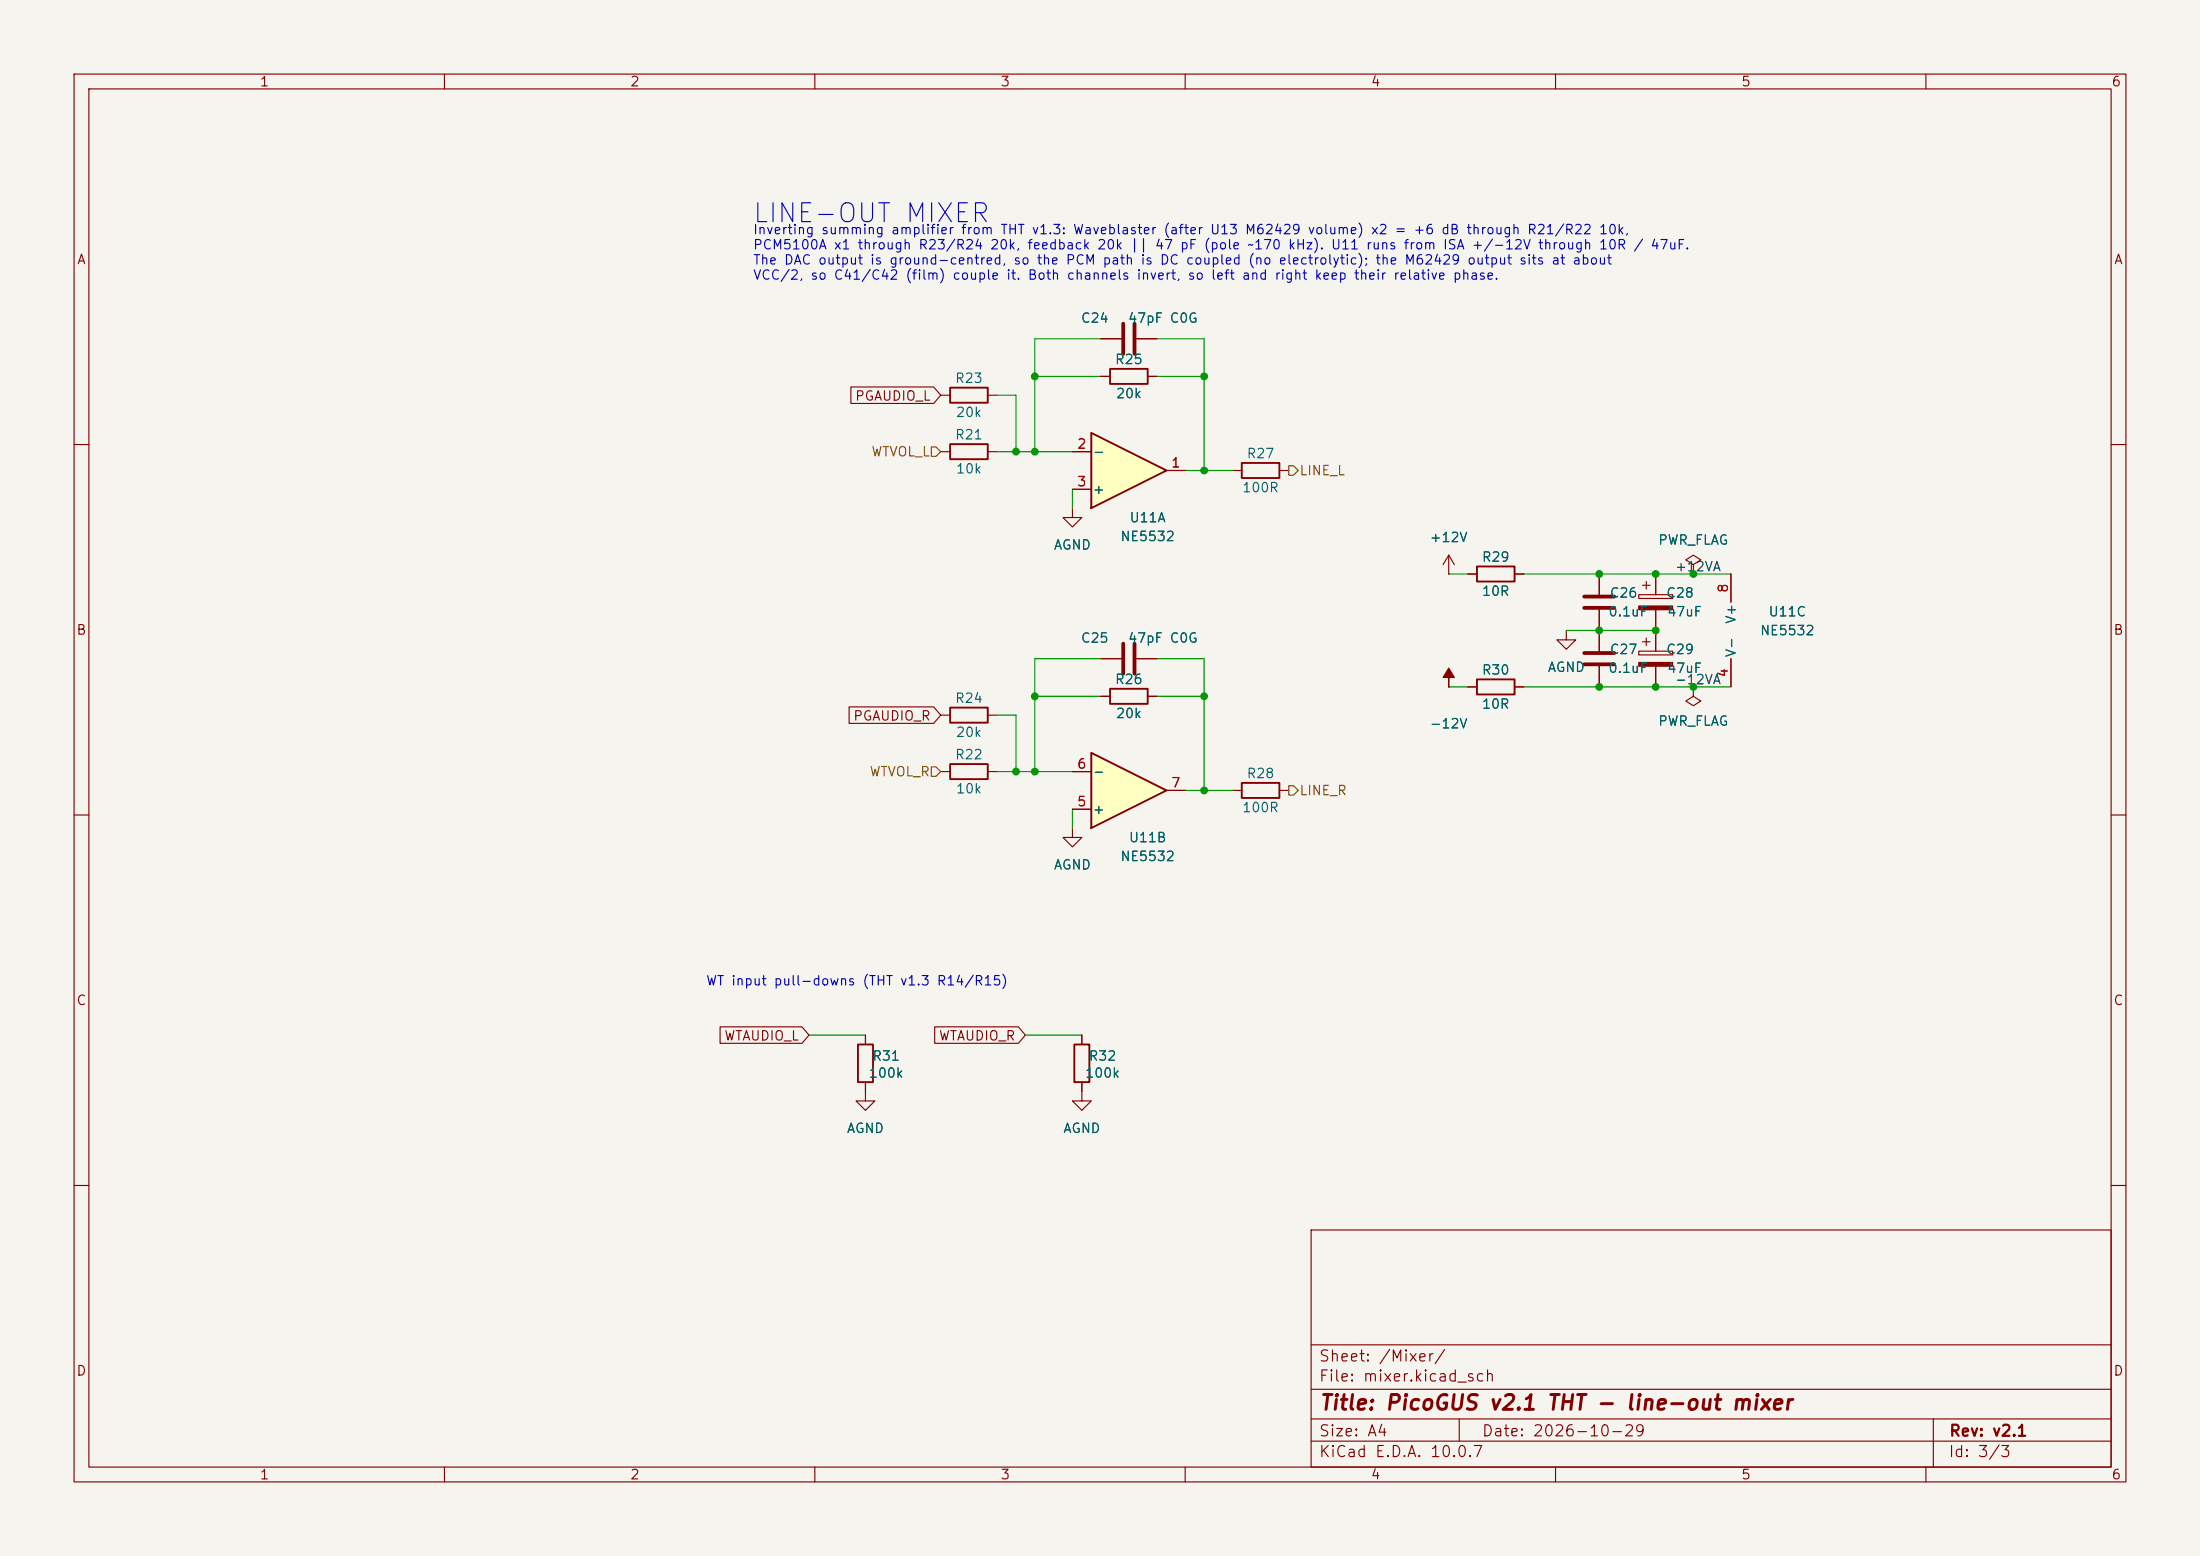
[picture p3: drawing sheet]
<svg xmlns="http://www.w3.org/2000/svg" width="297mm" height="210mm" viewBox="0 0 297 210" stroke-linecap="round" stroke-linejoin="round" font-family="sans-serif">
<path d="M0 0h297v210h-297z" fill="#f5f4ef" stroke="#f5f4ef" stroke-width=".14"/>
<g fill="none" stroke="#840000" stroke-width=".15">
<path d="M10 10h277v190h-277zM12 12h273v186h-273zM60 10v2M110 10v2M160 10v2M210 10v2M260 10v2M10 60h2M285 60h2M127 96.5h1.3M133.3 96.5h1.3M10 110h2"/>
<path d="M127 104.1h1.3M133.3 104.1h1.3M144.8 111.8v1.2h1.2l-1.2 1.3-1.3-1.3h1.3M166.4 106.7h1.2M172.7 106.7h1.3M285 110h2M116.8 139.7v1.3M146 139.7v1.3M116.8 146.1v2.5h1.3l-1.3 1.3-1.2-1.3h1.2M146 146.1v2.5h1.3l-1.3 1.3-1.2-1.3h1.2M10 160h2M177 166h108v32h-108z"/>
<path d="M285 160h2M60 198v2M110 198v2M160 198v2M177 194.5h108M177 191.5h108M177 187.5h108M177 181.5h108M197 191.5v3M210 198v2M260 198v2M261 191.5v6.5"/>
</g>
<path d="M128.3 95.5h5v2h-5zM128.3 103.1h5v2.1h-5zM167.6 105.7h5.1v2h-5.1zM115.8 141h2.1v5.1h-2.1zM145 141h2.1v5.1h-2.1z" fill="none" stroke="#840000" stroke-width=".25"/>
<path d="M147.3 101.6l10.2 5.1-10.2 5.1z" fill="#ffffc2"/>
<path d="M149.9 93h5v2h-5zM147.3 101.6l10.2 5.1-10.2 5.1z" fill="none" stroke="#840000" stroke-width=".25"/>
<path d="M148.6 94h1.3M148.6 88.9h2.8M153.4 88.9h2.8M154.9 94h1.3M195.6 92.7h.1M144.8 109.2h2.5M144.8 104.1h2.5M157.5 106.7h2.5" fill="none" stroke="#840000" stroke-width=".15"/>
<path d="M151.6 86.9v4M153.2 86.9v4" fill="none" stroke="#840000" stroke-width=".51"/>
<path d="M195.6 90.2l.7 1.2h-.7v1.3v-1.3h-.8z" fill="#840000" stroke="#840000" stroke-width=".15"/>
<path d="M147.3 58.4l10.2 5.1-10.2 5.1z" fill="#ffffc2"/>
<path d="M128.3 52.3h5v2.1h-5zM128.3 59.9h5v2.1h-5zM147.3 58.4l10.2 5.1-10.2 5.1zM149.9 49.8h5v2h-5zM167.6 62.5h5.1v2h-5.1zM199.4 76.5h5.1v2h-5.1zM199.4 91.7h5.1v2h-5.1z" fill="none" stroke="#840000" stroke-width=".25"/>
<g fill="none" stroke="#840000" stroke-width=".15">
<path d="M114.9 52.2h11.1l1 1.1-1 1.2h-11.1zM127 53.3h1.3M133.3 53.3h1.3M148.6 50.8h1.3M148.6 45.7h2.8M153.4 45.7h2.8M154.9 50.8h1.3M127 61h1.3M133.3 61h1.3M144.8 68.6v1.3h1.2l-1.2 1.2-1.3-1.2h1.3M144.8 61h2.5M144.8 66h2.5"/>
<path d="M157.5 63.5h2.5M166.4 63.5h1.2M172.7 63.5h1.3M195.6 77.5h.1M195.6 74.9l-.8 1.3M195.6 74.9l.7 1.3M195.6 74.9v2.6M198.1 77.5h1.3M204.5 77.5h1.2M215.9 77.5v2.8M221.7 79h1.1M222.2 78.5v1"/>
<path d="M223.5 77.5v2.8M228.6 76.2l1-.6-1-.7-1 .7 1 .6v1.3M228.6 77.5h.1M233.7 77.5v3.8M114.6 95.4h11.4l1 1.1-1 1.1h-11.4zM148.6 94h1.3M148.6 88.9h2.8M153.4 88.9h2.8M154.9 94h1.3M195.6 92.7h.1M198.1 92.7h1.3M204.5 92.7h1.2"/>
<path d="M211.5 85.1v1.3h1.2l-1.2 1.2-1.3-1.2h1.3M215.9 82.3v5.6M215.9 89.9v2.8M221.2 87.9h4.6v.5h-4.6zM221.2 80.3h4.6v.5h-4.6zM221.7 86.6h1.1M222.2 86.1v1M223.5 82.3v5.6M223.5 89.9v2.8M228.6 92.7v1.3l1 .6-1 .7-1-.7 1-.6M228.6 92.7h.1M233.7 88.9v3.8"/>
<path d="M144.8 109.2h2.5M144.8 104.1h2.5M157.5 106.7h2.5M97.2 138.6h11.1l.9 1.1-.9 1.1h-11.1zM116.8 139.7v1.3M126.2 138.6h11.3l.9 1.1-.9 1.1h-11.3zM146 139.7v1.3M116.8 146.1v1.2M146 146.1v1.2"/>
</g>
<g fill="#840000" stroke="#840000" stroke-width=".15">
<path d="M221.2 89.4h4.6v.5h-4.6z"/>
<path d="M221.2 81.8h4.6v.5h-4.6z"/>
</g>
<path d="M151.6 43.7v4.1M153.2 43.7v4.1M213.9 88.1h4M213.9 89.7h4M213.9 80.5h4M213.9 82h4" fill="none" stroke="#840000" stroke-width=".51"/>
<path d="M125.7 60.3h.7l.6 .7-.6 .6h-.7zM174 62.9h.6l.7 .6-.7 .6h-.6zM125.7 103.5h.7l.6 .6-.6 .7h-.7zM174 106h.6l.7 .7-.7 .6h-.6z" fill="none" stroke="#725600" stroke-width=".15"/>
<g fill="none" stroke="#009600" stroke-width=".15">
<path d="M134.6 53.3h2.6v7.7M139.7 50.8h8.9M148.6 45.7h-8.9v15.3M156.2 50.8h6.4M156.2 45.7h6.4v17.8M134.6 61h10.2M144.8 66v2.6M160 63.5h6.4M195.6 77.5h2.5M205.7 77.5h28M134.6 96.5h2.6v7.6M139.7 94h8.9"/>
<path d="M148.6 88.9h-8.9v15.2M156.2 94h6.4M156.2 88.9h6.4v17.8M195.6 92.7h2.5M205.7 92.7h28M211.5 85.1h12M134.6 104.1h10.2M144.8 109.2v2.6M160 106.7h6.4M109.2 139.7h7.6M138.4 139.7h7.6"/>
</g>
<g fill="#009600" stroke="#009600" stroke-width=".14">
<circle cx="139.7" cy="61" r=".46"/>
<circle cx="137.2" cy="61" r=".46"/>
<circle cx="139.7" cy="50.8" r=".46"/>
<circle cx="162.6" cy="50.8" r=".46"/>
<circle cx="162.6" cy="63.5" r=".46"/>
<circle cx="137.2" cy="104.1" r=".46"/>
<circle cx="139.7" cy="104.1" r=".46"/>
<circle cx="139.7" cy="94" r=".46"/>
<circle cx="162.6" cy="94" r=".46"/>
<circle cx="162.6" cy="106.7" r=".46"/>
<circle cx="228.6" cy="92.7" r=".46"/>
<circle cx="223.5" cy="77.5" r=".46"/>
<circle cx="223.5" cy="92.7" r=".46"/>
<circle cx="223.5" cy="85.1" r=".46"/>
<circle cx="215.9" cy="77.5" r=".46"/>
<circle cx="215.9" cy="85.1" r=".46"/>
<circle cx="228.6" cy="77.5" r=".46"/>
<circle cx="215.9" cy="92.7" r=".46"/>
</g>
<text font-size="2.5" fill="#0000c2" x="101.4" y="30.7">LINE-OUT MIXER</text>
<text font-size="2" fill="#840000" x="178" y="190.8">Title: PicoGUS v2.1 THT - line-out mixer</text>
<g font-size="1.5" fill="#840000">
<text x="178" y="184.1">Sheet: /Mixer/</text>
<text x="178" y="186.8">File: mixer.kicad_sch</text>
<text x="178" y="197">KiCad E.D.A. 10.0.7</text>
<text x="178" y="194.2">Size: A4</text>
<text x="200" y="194.2">Date: 2026-10-29</text>
<text x="263" y="197">Id: 3/3</text>
<text x="263" y="194.2">Rev: v2.1</text>
</g>
<g font-size="1.3" fill="#840000">
<text x="35" y="12">1</text>
<text x="85" y="12">2</text>
<text x="135" y="12">3</text>
<text x="185" y="12">4</text>
<text x="235" y="12">5</text>
<text x="285" y="12">6</text>
<text x="10.3" y="36">A</text>
<text x="285.3" y="36">A</text>
<text x="115.3" y="54.4">PGAUDIO_L</text>
<text x="10.2" y="86">B</text>
<text x="285.2" y="86">B</text>
<text x="115.1" y="97.6">PGAUDIO_R</text>
<text x="10.2" y="136">C</text>
<text x="285.2" y="136">C</text>
<text x="97.7" y="140.8">WTAUDIO_L</text>
<text x="126.7" y="140.8">WTAUDIO_R</text>
<text x="10.2" y="186">D</text>
<text x="285.2" y="186">D</text>
<text x="35" y="200">1</text>
<text x="85" y="200">2</text>
<text x="135" y="200">3</text>
<text x="185" y="200">4</text>
<text x="235" y="200">5</text>
<text x="285" y="200">6</text>
</g>
<g font-size="1.3" fill="#0000c2">
<text x="101.6" y="31.9">Inverting summing amplifier from THT v1.3: Waveblaster (after U13 M62429 volume) x2 = +6 dB through R21/R22 10k,</text>
<text x="101.6" y="34">PCM5100A x1 through R23/R24 20k, feedback 20k || 47 pF (pole ~170 kHz). U11 runs from ISA +/-12V through 10R / 47uF.</text>
<text x="101.6" y="36">The DAC output is ground-centred, so the PCM path is DC coupled (no electrolytic); the M62429 output sits at about</text>
<text x="101.6" y="38.1">VCC/2, so C41/C42 (film) couple it. Both channels invert, so left and right keep their relative phase.</text>
<text x="95.2" y="133.3">WT input pull-downs (THT v1.3 R14/R15)</text>
</g>
<g font-size="1.3" fill="#006464">
<text x="145.8" y="43.9">C24</text>
<text x="152.2" y="43.9">47pF C0G</text>
<text x="128.8" y="52">R23</text>
<text x="150.4" y="49.5">R25</text>
<text x="128.8" y="59.6">R21</text>
<text x="129" y="56.6">20k</text>
<text x="150.5" y="54.1">20k</text>
<text x="129" y="64.2">10k</text>
<text x="147.4" y="61.9">-</text>
<text x="168.2" y="62.2">R27</text>
<text x="147.4" y="67">+</text>
<text x="152.4" y="70.8">U11A</text>
<text x="167.6" y="66.8">100R</text>
<text x="142.2" y="74.5">AGND</text>
<text x="151.2" y="73.4">NE5532</text>
<text x="192.9" y="73.5">+12V</text>
<text x="200" y="76.1">R29</text>
<text x="223.8" y="73.8">PWR_FLAG</text>
<text x="200" y="80.7">10R</text>
<text x="217" y="83.5">0.1uF</text>
<text x="217.2" y="81">C26</text>
<text x="224.8" y="81">C28</text>
<text x="225" y="83.5">47uF</text>
<text x="238.7" y="83.5">U11C</text>
<text x="145.8" y="87.1">C25</text>
<text x="152.2" y="87.1">47pF C0G</text>
<text x="217.2" y="88.6">C27</text>
<text x="224.8" y="88.6">C29</text>
<text x="234.6" y="88.8" transform="rotate(-90 234.6 88.8)">V-</text>
<text x="234.6" y="84.3" transform="rotate(-90 234.6 84.3)">V+</text>
<text x="237.5" y="86.1">NE5532</text>
<text x="128.8" y="95.2">R24</text>
<text x="150.4" y="92.6">R26</text>
<text x="200" y="91.4">R30</text>
<text x="200" y="96">10R</text>
<text x="208.8" y="91">AGND</text>
<text x="217" y="91.1">0.1uF</text>
<text x="225" y="91.1">47uF</text>
<text x="129" y="99.8">20k</text>
<text x="150.5" y="97.2">20k</text>
<text x="192.9" y="98.6">-12V</text>
<text x="223.8" y="98.3">PWR_FLAG</text>
<text x="128.8" y="102.8">R22</text>
<text x="129" y="107.4">10k</text>
<text x="147.4" y="105.1">-</text>
<text x="168.2" y="105.3">R28</text>
<text x="147.4" y="110.2">+</text>
<text x="152.3" y="114">U11B</text>
<text x="167.6" y="109.9">100R</text>
<text x="142.2" y="117.7">AGND</text>
<text x="151.2" y="116.5">NE5532</text>
<text x="117.7" y="143.5">R31</text>
<text x="146.9" y="143.5">R32</text>
<text x="117.2" y="145.8">100k</text>
<text x="146.4" y="145.8">100k</text>
<text x="114.2" y="153.2">AGND</text>
<text x="143.4" y="153.2">AGND</text>
</g>
<g font-size="1.3" fill="#725600">
<text x="117.5" y="61.9">WTVOL_L</text>
<text x="175.3" y="64.5">LINE_L</text>
<text x="117.3" y="105.1">WTVOL_R</text>
<text x="175.3" y="107.6">LINE_R</text>
</g>
<g font-size="1.3" fill="#a90000">
<text x="145.3" y="60.9">2</text>
<text x="145.3" y="66">3</text>
<text x="158" y="63.4">1</text>
<text x="233.6" y="80.1" transform="rotate(-90 233.6 80.1)">8</text>
<text x="233.6" y="91.5" transform="rotate(-90 233.6 91.5)">4</text>
<text x="145.3" y="104.1">6</text>
<text x="158" y="106.6">7</text>
<text x="145.3" y="109.1">5</text>
</g>
<g font-size="1.3" fill="#0f0f0f">
<text x="226" y="77.4">+12VA</text>
<text x="226" y="92.7">-12VA</text>
</g>
</svg>
